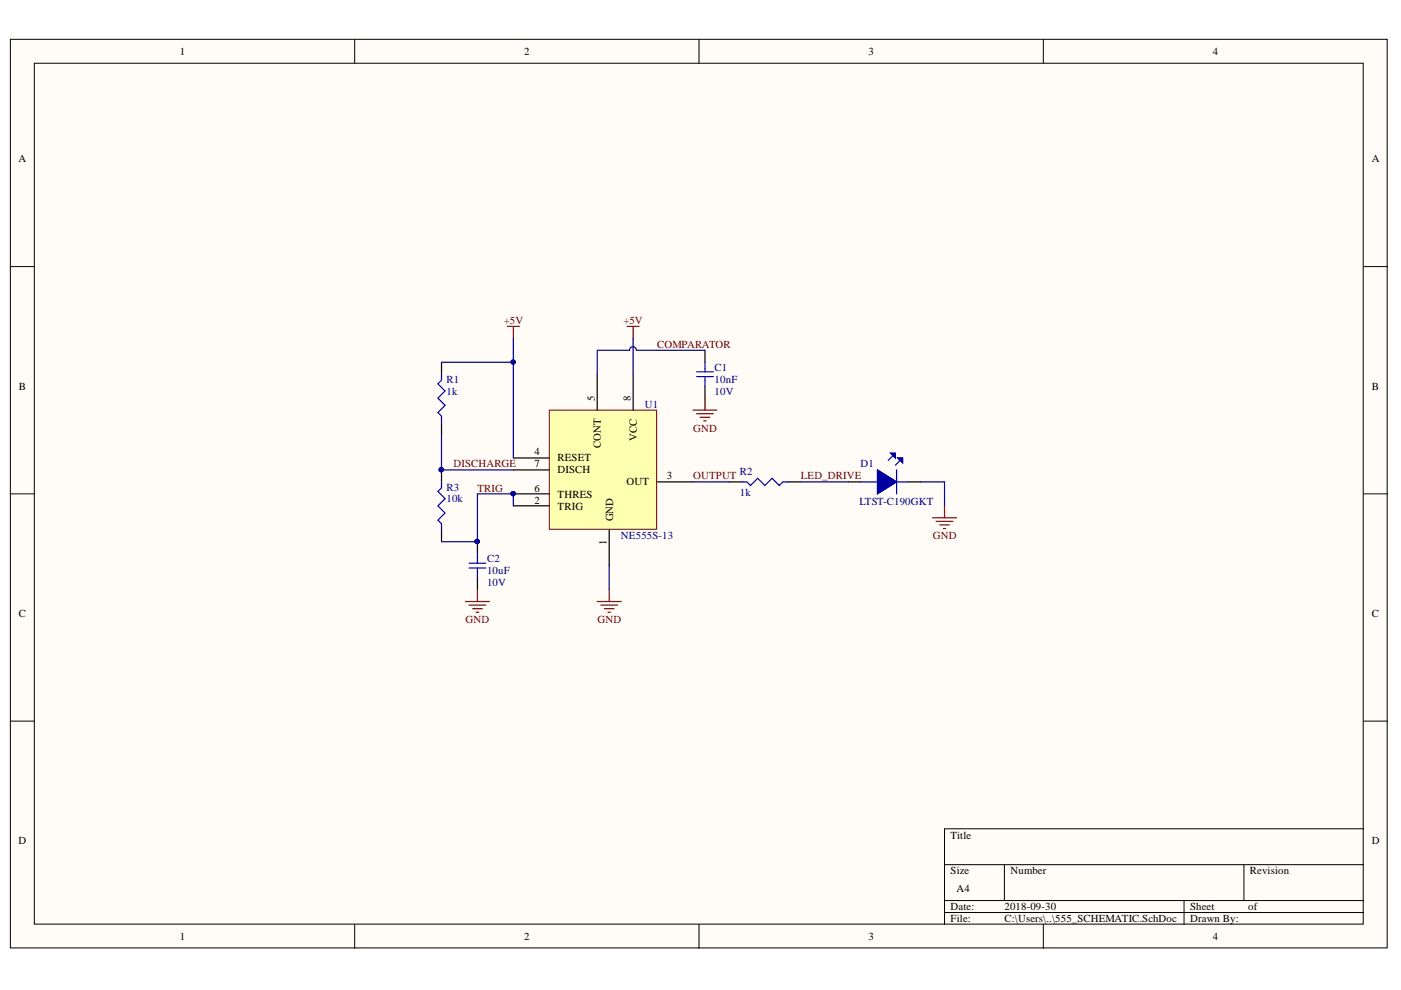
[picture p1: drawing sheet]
# Altium project 555.PrjPCB
1 sheet, 7 parts. Net scope: global (net labels, ports and power ports of the same name join across sheets).
Board file: 555_PCB.PcbDoc

## Sheet 555_SCHEMATIC.SchDoc
size A4

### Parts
C1  10nF  Voltage Rating: 10V  [C0603]
C2  10uF  Voltage: 10V  [C0603]
D1  LTST-C190GKT  [LED_0603]
R1  1k  [R0603]
R2  1k  [R0603]
R3  10k  [R0603]
U1  NE555S-13  [SOIC-8]

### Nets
+5V: R1.2 U1.4(RESET) U1.8(VCC)
GND: C1.1 C2.1 D1.2 U1.1(GND)
COMPARATOR: C1.2 U1.5(CONT)
DISCHARGE: R1.1 R3.2 U1.7(DISCH)
LED_DRIVE: D1.1 R2.1
OUTPUT: R2.2 U1.3(OUT)
TRIG: C2.2 R3.1 U1.2(TRIG) U1.6(THRES)
